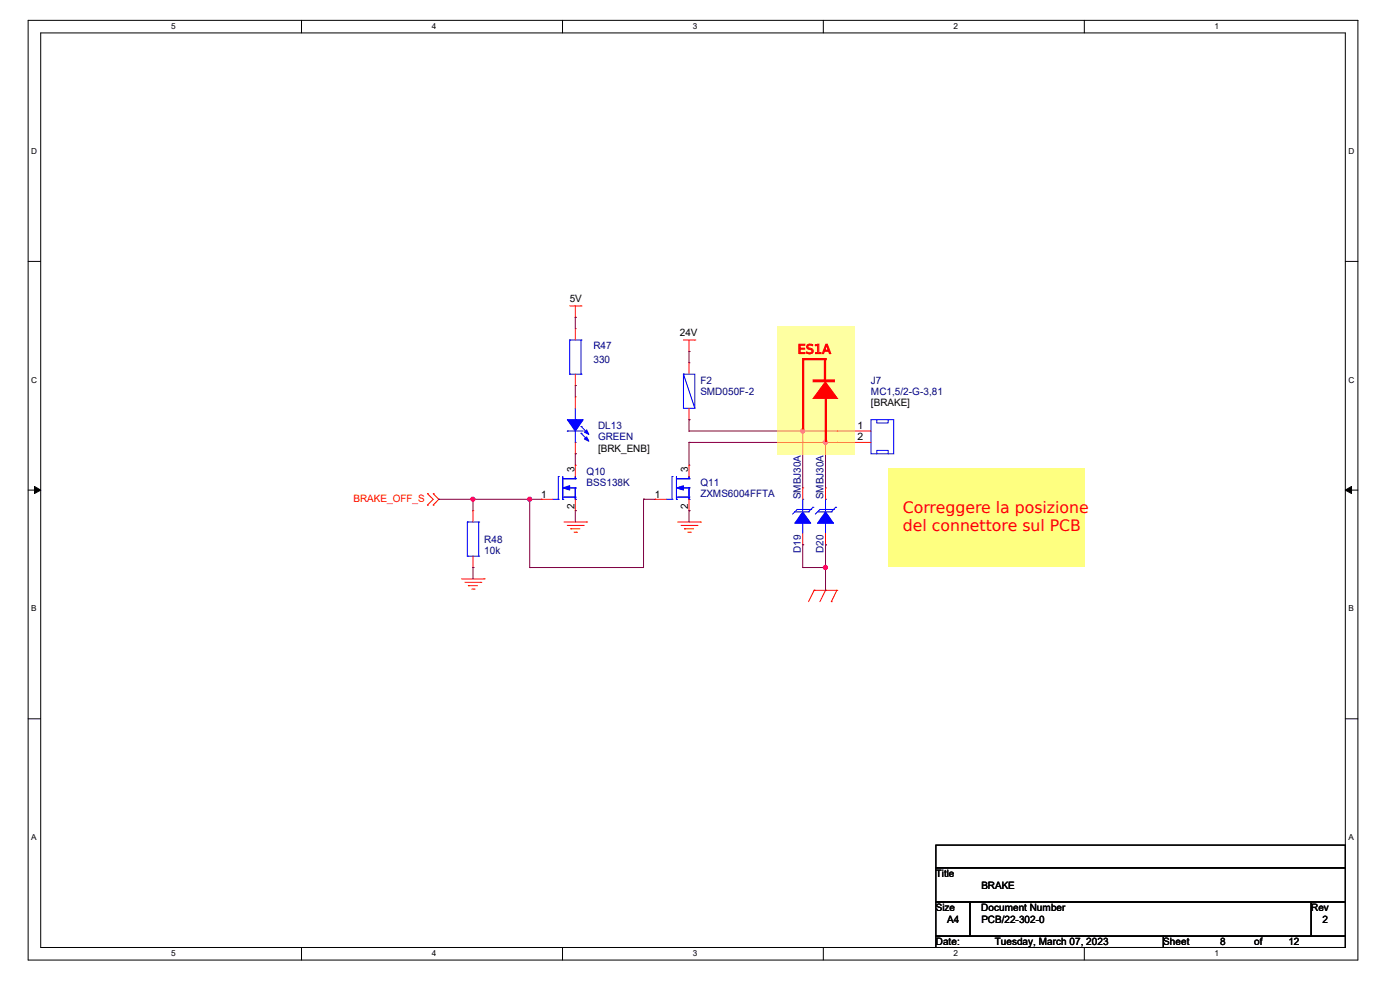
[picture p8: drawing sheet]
<svg xmlns="http://www.w3.org/2000/svg" width="297mm" height="210mm" viewBox="0 0 297 210" stroke-linecap="round" stroke-linejoin="round" font-family="sans-serif">
<path d="M6 4.3h282.1v199.4h-282.1zM8.6 7h276.8v194h-276.8z" fill="none" stroke="#000" stroke-width=".21"/>
<g fill="#fff">
<path d="M36.3 4.7h.9v1.9h-.9z"/>
<path d="M36.3 201.4h.9v1.9h-.9z"/>
</g>
<path d="M64 4.3v2.7M64 201v2.7" fill="none" stroke="#000" stroke-width=".21"/>
<g fill="#fff">
<path d="M91.6 4.7h.9v1.9h-.9z"/>
<path d="M91.6 201.4h.9v1.9h-.9z"/>
</g>
<path d="M119.3 4.3v2.7M119.3 201v2.7" fill="none" stroke="#000" stroke-width=".21"/>
<g fill="#fff">
<path d="M147 4.7h.9v1.9h-.9z"/>
<path d="M147 201.4h.9v1.9h-.9z"/>
</g>
<path d="M174.7 4.3v2.7M174.7 201v2.7" fill="none" stroke="#000" stroke-width=".21"/>
<g fill="#fff">
<path d="M202.3 4.7h.9v1.9h-.9z"/>
<path d="M202.3 201.4h.9v1.9h-.9z"/>
</g>
<path d="M230 4.3v2.7M230 201v2.7" fill="none" stroke="#000" stroke-width=".21"/>
<g fill="#fff">
<path d="M257.7 4.7h.9v1.9h-.9z"/>
<path d="M257.7 201.4h.9v1.9h-.9z"/>
<path d="M6.6 31.2h1.3v1.9h-1.3z"/>
<path d="M286.1 31.2h1.2v1.9h-1.2z"/>
<path d="M6.6 79.7h1.3v1.9h-1.3z"/>
<path d="M286.1 79.7h1.2v1.9h-1.2z"/>
</g>
<path d="M6 55.5h2.6M285.4 55.5h2.7" fill="none" stroke="#000" stroke-width=".21"/>
<g fill="#fff">
<path d="M6.6 128.2h1.2v1.9h-1.2z"/>
<path d="M286.1 128.2h1.1v1.9h-1.1z"/>
</g>
<path d="M6 104h2.6M285.4 104h2.7" fill="none" stroke="#000" stroke-width=".21"/>
<path d="M7.3 103.2l1.3 .8-1.3 .7zM285.4 104l1.3-.8v1.5z" fill="#000" stroke="#000" stroke-width=".21"/>
<g fill="#fff">
<path d="M6.6 176.7h1.2v1.9h-1.2z"/>
<path d="M286.1 176.7h1.1v1.9h-1.1z"/>
</g>
<path d="M6 152.5h2.6M285.4 152.5h2.7M198.5 179.3h86.9v4.8h-86.9zM198.5 184.1h86.9v7.2h-86.9zM198.5 191.3h7.3v7.3h-7.3zM198.5 198.6h48.3v2.4h-48.3zM205.8 191.3h72.4v7.3h-72.4zM246.8 198.6h38.6v2.4h-38.6zM278.2 191.3h7.2v7.3h-7.2z" fill="none" stroke="#000" stroke-width=".21"/>
<g fill="none" stroke="#f00" stroke-width=".21">
<path d="M120.9 64.9h2.4M122 67.3h.1M122 69.7h.1M122 64.9v2.4M122 69.7v2.4M122 79.4v2.4M123.3 64.9h.1M145 72.1h2.4M146.2 74.5h.1M146.2 77h.1M146.2 72.1v2.4M146.2 77v2.4"/>
<path d="M147.4 72.1h.1M122 81.8h.1M122 98.7h.1M122 84.2h.1M122 96.3h.1M122 84.2v2.4M122 93.9v2.4M122 98.7v2.4M146.2 89h.1M146.2 98.7h.1M146.2 86.6v2.4M146.2 98.7v2.4"/>
<path d="M177.5 91.4h.1M177.5 93.9h.1M177.5 91.4h7.3M177.5 93.9h7.3M90.7 107.1h.1M90.7 104.7h.1M90.7 104.7l1.2 1.2-1.2 1.2M91.9 104.7h.1M91.9 107.1h.1M91.9 104.7l1.2 1.2-1.2 1.2M100.3 108.3h.1M100.3 108.3v2.4"/>
<path d="M100.3 118v2.4M114.8 105.9h.1M114.8 105.9h2.4M119.6 110.7h4.9M120.4 111.5h3.3M121.1 112.2h.1M121.1 112.2h1.9M121.8 112.9h.5M122 108.3h.1M122 105.9v2.4M122.3 112.9h.1M123.7 111.5h.1"/>
<path d="M124.5 110.7h.1M138.9 105.9h.1M138.9 105.9h2.5M143.8 110.7h4.8M144.5 111.5h3.4M145.2 112.2h.1M145.2 112.2h2M145.9 112.9h.5M146.2 108.3h.1M146.2 105.9v2.4M146.4 112.9h.1M147.9 111.5h.1"/>
<path d="M148.6 110.7h.1M170.3 115.6h.1M170.3 103.5h.1M170.3 103.5v2.4M170.3 113.2v2.4M175.1 115.6h.1M175.1 103.5h.1M175.1 103.5v2.4M175.1 113.2v2.4M97.9 122.8h4.8M98.6 123.5h3.4M99.4 124.2h.1"/>
<path d="M99.4 124.2h1.9M100.1 125h.5M100.3 120.4h.1M100.6 125h.1M102 123.5h.1M102.7 122.8h.1M172.7 125.2h.1M172.7 125.2l-1.2 2.4M172.7 125.2h4.8M175.1 125.2h.1M175.1 125.2l-1.2 2.4M176.4 127.6h.1"/>
<path d="M177.5 125.2h.1M177.5 125.2l-1.1 2.4"/>
</g>
<g fill="none" stroke="#00f" stroke-width=".21">
<path d="M120.9 72.1h.1M120.9 79.4h.1M120.9 79.4h2.4M120.9 72.1h2.4M120.9 72.1v7.3M123.3 79.4h.1M123.3 72.1h.1M123.3 72.1v7.3M145 79.4h2.4v7.2h-2.4zM145 79.4h.1M145 79.4l2.4 7.2M120.4 91.4h.1"/>
<path d="M120.4 91.4h3.3M122 89h.1M122 93.9h.1M122 86.6v2.4M122 91.4v2.5M123.3 90.5h.1M123.3 91.9h.1M123.3 90.5l1.4 1.4M123.3 91.9l1.4 1.5M184.8 89h4.8v7.3h-4.8zM186 96.3v-.8h2.4v.8M186 89v.7h2.4v-.7"/>
<path d="M99.1 110.7h.1M99.1 118h.1M99.1 110.7h2.5M99.1 110.7v7.3M99.1 118h2.5M101.6 118h.1M101.6 110.7h.1M101.6 110.7v7.3M117.2 105.9h1.2M118.4 105.9h.1M118.4 101.1h.1M118.4 101.1v4.8"/>
<path d="M119.4 105.9h.1M119.4 101.6h.1M119.4 101.6h2.6M119.4 105.5h2.6M119.4 101.1v4.8M119.6 101.6h.1M120.6 103.5h1.4M121.8 105.5h.1M122 101.6h.1M122 103.5h.1M122 105.9h.1M122 105.5h.1"/>
<path d="M122 101.1v.5M122 103.5v2.4M141.4 105.9h1.2M142.6 105.9h.1M142.6 101.1h.1M142.6 101.1v4.8M143.5 105.9h.1M143.5 101.6h.1M143.5 101.1v4.8M143.5 101.6h2.7M143.5 105.5h2.7M143.8 101.6h.1"/>
<path d="M144.7 103.5h1.5M145.9 105.5h.1M146.2 101.6h.1M146.2 103.5h.1M146.2 105.9h.1M146.2 105.5h.1M146.2 101.1v.5M146.2 103.5v2.4M168.6 108.6h2.9M169.1 108.1h.1M169.1 108.1h2.9M169.1 108.1l-1 1"/>
<path d="M170.3 110.7h.1M170.3 105.9h.1M170.3 105.9v2.4M170.3 110.7v2.5M171.5 108.6h.1M172 108.1h.1M172.5 107.6h.1M172.5 107.6l-1 1M173.4 108.6h3M173.9 108.1h.1M173.9 108.1l-.9 1M173.9 108.1h2.9"/>
<path d="M175.1 110.7h.1M175.1 105.9h.1M175.1 105.9v2.4M175.1 110.7v2.5M176.4 108.6h.1M176.8 108.1h.1M177.3 107.6h.1M177.3 107.6l-.9 1"/>
</g>
<g fill="#00f" stroke="#00f" stroke-width=".21">
<path d="M143.5 103.5l1.5-.5v1z"/>
<path d="M119.4 103.5l1.5-.5v1z"/>
<path d="M175.1 108.6l1.7 2.4h-3.4z" fill-rule="evenodd"/>
<path d="M170.3 108.6l1.7 2.4h-3.4z" fill-rule="evenodd"/>
<path d="M120.4 89h3.3l-1.7 2.4z" fill-rule="evenodd"/>
<path d="M124.5 92.7l.4 .9-.9-.5z" fill-rule="evenodd"/>
<path d="M124.5 91.2l.4 1-.9-.5z" fill-rule="evenodd"/>
</g>
<g fill="none" stroke="#800040" stroke-width=".21">
<path d="M122 67.3h.1M122 67.3v2.4M146.2 74.5h.1M146.2 74.5v2.5M122 81.8h.1M122 96.3h.1M122 81.8v2.4M122 96.3v2.4M146.2 89h.1M146.2 91.4h.1M146.2 93.9h.1M146.2 89v2.4"/>
<path d="M146.2 93.9v4.8M146.2 91.4h31.3M146.2 93.9h31.3M170.3 91.4h.1M170.3 91.4v12.1M175.1 93.9h.1M175.1 93.9v9.6M93.1 105.9h.1M93.1 105.9h21.7M100.3 105.9h.1M100.3 105.9v2.4M112.4 105.9h.1"/>
<path d="M112.4 105.9v14.5M122 108.3h.1M122 108.3v2.4M136.5 105.9h.1M136.5 105.9v14.5h-24.1M136.5 105.9h2.4M146.2 108.3h.1M146.2 108.3v2.4M170.3 115.6h.1M170.3 115.6v4.8M175.1 115.6h.1M175.1 115.6v9.6"/>
<path d="M100.3 120.4h.1M100.3 120.4v2.4M112.4 120.4h.1M170.3 120.4h.1M170.3 120.4h4.8M175.1 120.4h.1"/>
</g>
<g fill="#f0f" stroke="#f0f" stroke-width=".21">
<circle cx="170.3" cy="91.4" r=".44"/>
<circle cx="175.1" cy="93.8" r=".44"/>
<circle cx="175.1" cy="120.4" r=".44"/>
<circle cx="100.3" cy="105.9" r=".44"/>
<circle cx="112.4" cy="105.9" r=".44"/>
</g>
<path d="M165 69.2h16.5v27.4h-16.5z" fill="#feff43"/>
<path d="M175.1 81l2.6 3.6h-5.2z" fill="#f00" stroke="#f00" stroke-width=".21"/>
<path d="M169.5 73h1.2v.3h-.9v.5h.9v.3h-.9v.7h1v.2h-1.3zM171.3 73.1l.8-.1 .3 .1v.3a.51 .51 0 0 0-.6-.2 .51 .51 0 0 0-.3 .5 .96 .96 0 0 1 1 .9 .99 .99 0 0 1-1.4 .3v-.2a.64 .64 0 0 0 1.1-.3v-.1a.96 .96 0 0 1-1.1-.9zM173 73.1l.7-.1v1.8h.5v.2h-1.2v-.2h.5v-1.5l-.5 .1zM175.2 73h.3l.8 2h-.3l-.2-.5h-.9l-.2 .5h-.3zM175.4 73.3l.3 1h-.7zM172.4 80.8h4.7" fill="none" stroke="#f00" stroke-width=".21"/>
<path d="M175.2 84.2v9.6" fill="none" stroke="#f00" stroke-width=".48"/>
<path d="M170.4 75.9v15.2" fill="none" stroke="#f00" stroke-width=".6" stroke-linecap="butt"/>
<path d="M175 76.1v4.9" fill="none" stroke="#f00" stroke-width=".34"/>
<path d="M170.1 76.2h5.3" fill="none" stroke="#f00" stroke-width=".36"/>
<path d="M188.3 99.4h41.8v20.8h-41.8z" fill="#feff00"/>
<g font-size="3.3" fill="#f00">
<text x="191.5" y="108.9">Correggere la posizione</text>
<text x="191.5" y="112.6">del connettore sul PCB</text>
</g>
<text font-size="2.7" fill="#f00" x="169.2" y="75">ES1A</text>
<g font-size="2.2">
<text x="120.9" y="64">5V</text>
<text x="144.2" y="71.2">24V</text>
<text x="184.8" y="86.2">[BRAKE]</text>
<text x="126.9" y="95.8">[BRK_ENB]</text>
<text x="181.9" y="90.9">1</text>
<text x="181.9" y="93.3">2</text>
<text x="121.9" y="100.1" transform="rotate(-90 121.9 100.1)">3</text>
<text x="146" y="100.1" transform="rotate(-90 146 100.1)">3</text>
<text x="114.8" y="105.7">1</text>
<text x="138.9" y="105.7">1</text>
<text x="121.9" y="108.1" transform="rotate(-90 121.9 108.1)">2</text>
<text x="146" y="108.1" transform="rotate(-90 146 108.1)">2</text>
<text x="198.5" y="186.1">Title</text>
<text x="208.2" y="188.5">BRAKE</text>
<text x="198.5" y="193.3">Size</text>
<text x="201" y="195.7">A4</text>
<text x="208.2" y="193.3">Document Number</text>
<text x="208.2" y="195.7">PCB/22-302-0</text>
<text x="278.2" y="193.3">Rev</text>
<text x="280.6" y="195.7">2</text>
<text x="198.5" y="200.6">Date:</text>
<text x="211.1" y="200.6">Tuesday, March 07, 2023</text>
<text x="246.8" y="200.6">Sheet</text>
<text x="258.9" y="200.6">8</text>
<text x="266.1" y="200.6">of</text>
<text x="273.3" y="200.6">12</text>
</g>
<g font-size="2.2" fill="#000080">
<text x="125.9" y="74.1">R47</text>
<text x="125.9" y="77">330</text>
<text x="148.6" y="81.4">F2</text>
<text x="148.6" y="83.8">SMD050F-2</text>
<text x="184.8" y="81.4">J7</text>
<text x="184.8" y="83.8">MC1,5/2-G-3,81</text>
<text x="126.9" y="91">DL13</text>
<text x="126.9" y="93.4">GREEN</text>
<text x="124.5" y="100.7">Q10</text>
<text x="124.5" y="103.1">BSS138K</text>
<text x="148.6" y="103.1">Q11</text>
<text x="148.6" y="105.5">ZXMS6004FFTA</text>
<text x="169.9" y="105.9" transform="rotate(-90 169.9 105.9)">SMBJ30A</text>
<text x="174.7" y="105.9" transform="rotate(-90 174.7 105.9)">SMBJ30A</text>
<text x="102.7" y="115.1">R48</text>
<text x="102.7" y="117.6">10k</text>
<text x="169.9" y="117.3" transform="rotate(-90 169.9 117.3)">D19</text>
<text x="174.7" y="117.3" transform="rotate(-90 174.7 117.3)">D20</text>
</g>
<text font-size="2.2" fill="#f00" x="75" y="106.5">BRAKE_OFF_S</text>
<g font-size="1.7">
<text x="36.3" y="6.2">5</text>
<text x="91.6" y="6.2">4</text>
<text x="147" y="6.2">3</text>
<text x="202.3" y="6.2">2</text>
<text x="257.7" y="6.2">1</text>
<text x="6.6" y="32.7">D</text>
<text x="286.1" y="32.7">D</text>
<text x="6.6" y="81.2">C</text>
<text x="286.1" y="81.2">C</text>
<text x="6.6" y="129.7">B</text>
<text x="286.1" y="129.7">B</text>
<text x="6.6" y="178.2">A</text>
<text x="286.1" y="178.2">A</text>
<text x="36.3" y="202.9">5</text>
<text x="91.6" y="202.9">4</text>
<text x="147" y="202.9">3</text>
<text x="202.3" y="202.9">2</text>
<text x="257.7" y="202.9">1</text>
</g>
</svg>
